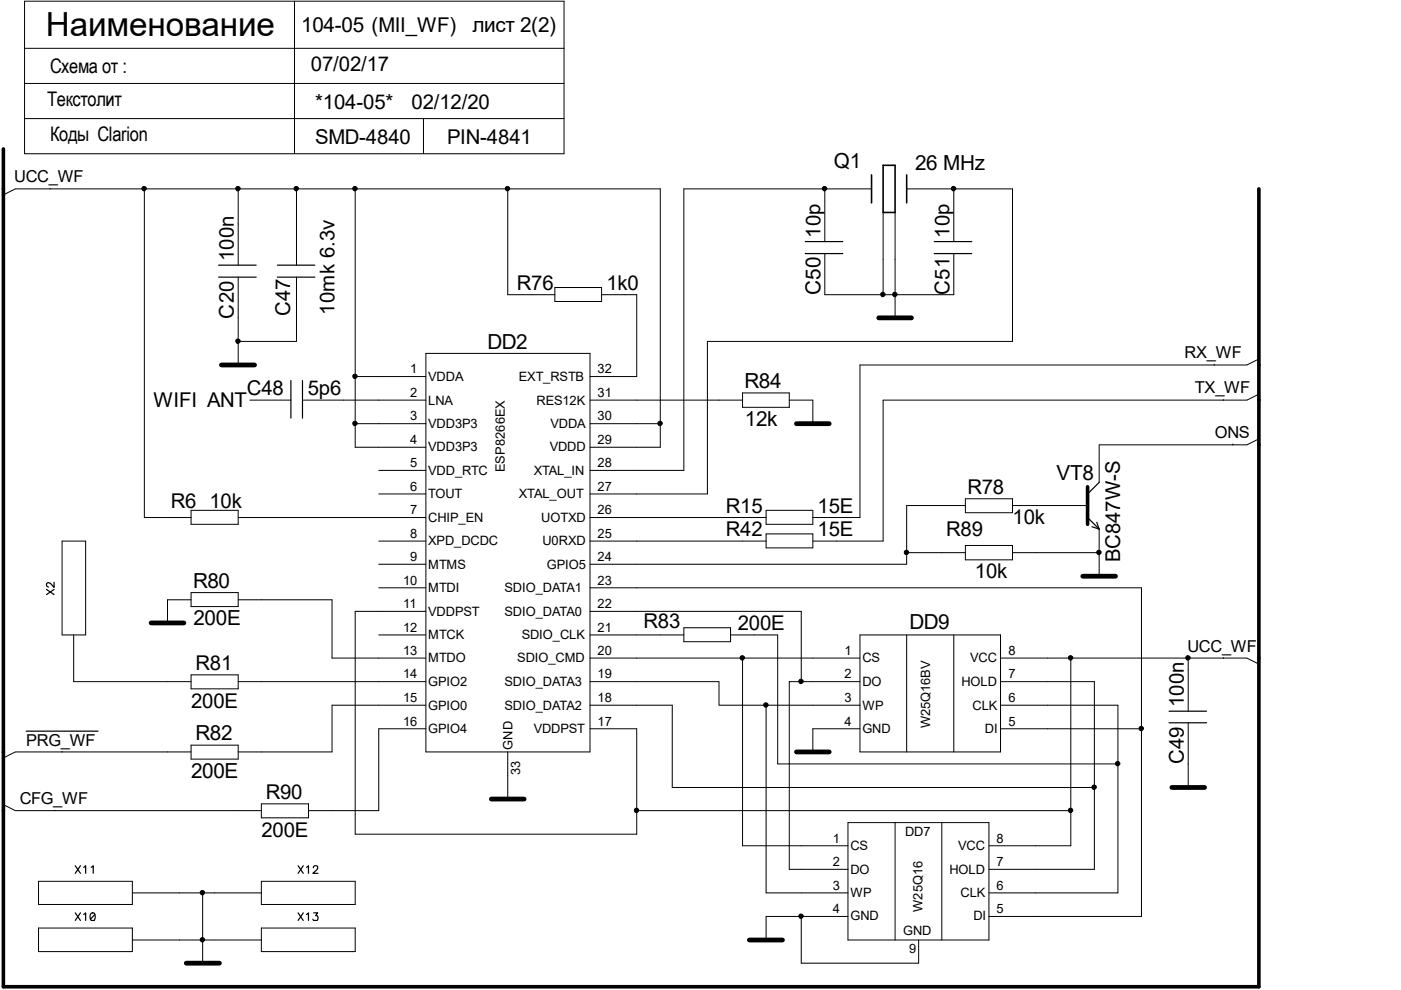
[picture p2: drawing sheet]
<svg xmlns="http://www.w3.org/2000/svg" width="297mm" height="210mm" viewBox="0 0 297 210" stroke-linecap="round" stroke-linejoin="round" font-family="sans-serif">
<g fill="none" stroke="#000" stroke-width=".21">
<path d="M5.2 .3h114.4v32.3h-114.4zM5.2 17.7h114.4M5.2 10.2h114.4M62.4 .3v32.3M5.2 25.1h114.4M10.6 40h.1M89.8 25.1v7.5M.7 41.3l2.6-1.3h136.7v54.8h-14.9M30.6 40v69.7h9.9M50.5 40v16.2M50.5 58.8v18.6M62.9 40v16.2"/>
<path d="M62.9 58.8v13.6h-12.4M75.3 40v54.8h15M107.7 40v22.5h9.9M174.9 40v11.2M174.9 53.8v8.7h27.3v-8.7M184.8 40h-39.8v59.7h-19.9M187.2 45v17.5M189.8 45v22.4M192.2 40h22.5v32.4h-64.7v32.3h-24.9M202.2 40v11.2M75.3 79.8h15M90.3 74.9h34.8v84.5h-34.8z"/>
<path d="M117.6 61h9.9v2.9h-9.9zM127.5 62.5h7.5v17.3h-9.9M257.4 77.2v.2M266.9 76.1l-2.5 1.3h-82.1v32.3h-10M53 84.8h8.7M64.1 84.8h26.2M75.3 89.8h15M80.3 99.7h10M125.1 84.8h32.3M125.1 89.8h14.9M157.4 83.3h9.9v3.1h-9.9zM167.3 84.8h5v5"/>
<path d="M259.4 84.8h.1M261.4 94.1v.2M266.9 93l-2.5 1.3h-31.4v8M266.9 83.6l-2.5 1.2h-77.2v29.9h-14.9M13.2 114.7h5v19.9h-5zM40.5 108.2h10v3h-10zM50.5 109.7h39.8M80.3 114.7h10M80.3 119.6h10M80.3 104.7h10M125.1 109.7h37.3M125.1 114.7h37.3"/>
<path d="M162.4 108.2h9.9v3h-9.9zM162.4 113.2h9.9v3h-9.9zM192.2 117.2h12.5M204.7 107.2h-12.5v12.4h-67.1M204.7 105.7h10v3h-10zM204.7 115.7h10v3h-10zM214.7 107.2h15.9M214.7 117.2h18.3M233 112.2v10M15.6 134.6v9.9h24.9M40.5 125.6h10v3h-10zM40.5 127.2h-5v4.9"/>
<path d="M50.5 127.2h19.9v12.3h19.9M80.3 134.6h10M80.3 124.6h10M90.3 129.6h-15v47.3h59.7v-22.4h-9.9M125.1 124.6h116.9v69.7h-32.3M125.1 134.6h19.9M125.1 139.5h57.2M125.1 129.6h44.8v14.9M145 133.1h9.9v3h-9.9zM154.9 134.6h10v27.4h72.1M157.4 139.5v39.8h22.4M182.3 134.6h29.8v24.8h-29.8z"/>
<path d="M192.2 134.6v24.8M202.2 134.6v24.8M212.1 139.5h52.3l2.5 1.3M227 139.5v39.8h-17.3M251.9 139.5v11.3M259.4 139.4v.1M13.2 159.3v.1M40.5 159.4h-37.2l-2.6 1.3M40.5 143.1h10v2.9h-10zM40.5 158h10v3h-10zM50.5 144.5h39.8M90.3 149.5h-19.9v9.9h-19.9"/>
<path d="M90.3 154.5h-10v17.4h-14.9M107.7 159.4v10M125.1 144.5h27.3v5h29.9M125.1 149.5h17.4v17.5h89.5M162.4 149.5v39.8h17.4M182.3 144.5h-15v39.8h12.5M182.3 154.5h-10v4.9M212.1 149.5h24.9v39.8h-27.3M212.1 144.5h19.9v39.8h-22.3M212.1 154.5h29.9M251.9 153.2v13.8M.7 170.6l2.6 1.3h52.1"/>
<path d="M11.6 171.8v.1M55.4 170.4h10v3h-10zM135 171.9h92M179.8 174.4h29.9v24.9h-29.9zM189.8 174.4v24.9M199.7 174.4v24.9M8.2 186.9h19.9v4.9h-19.9zM8.2 196.8h19.9v5h-19.9zM28.1 199.3h27.3M28.1 189.3h27.3M43 189.3v14.9M55.4 186.9h19.9v4.9h-19.9z"/>
<path d="M55.4 196.8h19.9v5h-19.9zM169.9 194.3v9.9h24.9v-4.9M179.8 194.3h-17.4v5"/>
<circle cx="30.6" cy="40" r=".48"/>
<circle cx="50.4" cy="40" r=".48"/>
<circle cx="62.8" cy="40" r=".48"/>
<circle cx="75.3" cy="40" r=".48"/>
<circle cx="107.6" cy="40" r=".48"/>
<circle cx="174.8" cy="40" r=".48"/>
<circle cx="202.2" cy="40" r=".48"/>
<circle cx="50.4" cy="72.3" r=".48"/>
<circle cx="75.3" cy="79.8" r=".48"/>
<circle cx="187.2" cy="62.4" r=".48"/>
<circle cx="189.7" cy="62.4" r=".48"/>
<circle cx="75.3" cy="89.8" r=".48"/>
<circle cx="139.9" cy="89.8" r=".48"/>
<circle cx="192.2" cy="117.1" r=".48"/>
<circle cx="233" cy="117.1" r=".48"/>
<circle cx="157.4" cy="139.5" r=".48"/>
<circle cx="227" cy="139.5" r=".48"/>
<circle cx="251.9" cy="139.5" r=".48"/>
<circle cx="162.4" cy="149.5" r=".48"/>
<circle cx="169.8" cy="144.5" r=".48"/>
<circle cx="242" cy="154.5" r=".48"/>
<circle cx="134.9" cy="171.8" r=".48"/>
<circle cx="227" cy="171.8" r=".48"/>
<circle cx="232" cy="166.9" r=".48"/>
<circle cx="237" cy="161.9" r=".48"/>
<circle cx="42.9" cy="189.3" r=".48"/>
<circle cx="42.9" cy="199.3" r=".48"/>
<circle cx="169.8" cy="194.3" r=".48"/>
</g>
<g fill="#000">
<circle cx="30.6" cy="40" r=".48"/>
<circle cx="50.4" cy="40" r=".48"/>
<circle cx="62.8" cy="40" r=".48"/>
<circle cx="75.3" cy="40" r=".48"/>
<circle cx="107.6" cy="40" r=".48"/>
<circle cx="174.8" cy="40" r=".48"/>
<circle cx="202.2" cy="40" r=".48"/>
<circle cx="50.4" cy="72.3" r=".48"/>
<circle cx="75.3" cy="79.8" r=".48"/>
<circle cx="187.2" cy="62.4" r=".48"/>
<circle cx="189.7" cy="62.4" r=".48"/>
<circle cx="75.3" cy="89.8" r=".48"/>
<circle cx="139.9" cy="89.8" r=".48"/>
<circle cx="192.2" cy="117.1" r=".48"/>
<circle cx="233" cy="117.1" r=".48"/>
<circle cx="157.4" cy="139.5" r=".48"/>
<circle cx="227" cy="139.5" r=".48"/>
<circle cx="251.9" cy="139.5" r=".48"/>
<circle cx="162.4" cy="149.5" r=".48"/>
<circle cx="169.8" cy="144.5" r=".48"/>
<circle cx="242" cy="154.5" r=".48"/>
<circle cx="134.9" cy="171.8" r=".48"/>
<circle cx="227" cy="171.8" r=".48"/>
<circle cx="232" cy="166.9" r=".48"/>
<circle cx="237" cy="161.9" r=".48"/>
<circle cx="42.9" cy="189.3" r=".48"/>
<circle cx="42.9" cy="199.3" r=".48"/>
<circle cx="169.8" cy="194.3" r=".48"/>
</g>
<path d="M.7 31.6v177.6h266.2v-169.2M230.6 103.2v8" fill="none" stroke="#000" stroke-width=".76"/>
<path d="M46.9 77.4h7.1M186.3 67.4h6.9M168.9 89.8h6.9M32 132.1h7M229.6 122.2h6.9M168.9 159.4h6.9M104.2 169.4h6.9M248.5 167h6.9M158.9 199.3h7M39.5 204.2h7" fill="none" stroke="#000" stroke-width="1"/>
<g fill="none" stroke="#000" stroke-width=".25">
<path d="M46.4 58.8h7.9M46.4 56.2h7.9M58.8 58.8h8M58.8 56.2h8M170.7 51.2h8M170.7 53.8h8M198.1 51.2h7.9M198.1 53.8h7.9M61.7 80.7v7.9M64.1 80.7v7.9M230.6 109.7l2.4 2.5M231.5 111.7l1.5 .5"/>
<path d="M232.5 110.7l.5 1.5M233 102.3l-2.4 2.4M9.9 125l1.6 1.1M11.5 123.4v1.1l-.8-.8-.5-.2-.3 .3v.3l.4 .4M11.5 125l-1.6 1.1M5.5 155h15.3M247.9 150.8h7.9M247.9 153.2h7.9M16 193.5l1.1 1.7M16 183.6l1.1 1.6M17.1 193.5l-1.1 1.7M17.1 183.6l-1.1 1.6"/>
<path d="M17.7 193.9l.5-.4v1.7M17.7 183.9l.5-.3v1.6M19.3 193.6a.48 .48 0 0 1 .8 .3l.1 .6-.2 .7h-.7a1.26 1.26 0 0 1 0-1.6zM19.3 183.9l.5-.3v1.6M20.1 193.9l-.9 1M63.2 193.5l1.1 1.7M63.2 183.6l1.1 1.6M64.3 193.5l-1.1 1.7M64.3 183.6l-1.1 1.6M65 193.9l.4-.4v1.7M65 183.9l.4-.3v1.6M66.4 184l.4-.4 .5 .1-.1 .7-.9 .8h1.1"/>
<path d="M66.5 193.5h.8l-.4 .6a.52 .52 0 0 1 .5 .6 .52 .52 0 0 1-.6 .5h-.3l-.2-.3"/>
</g>
<path d="M184.8 37.1v5.9M187.2 35.1h2.6v9.9h-2.6zM192.2 37.1v5.9" fill="none" stroke="#000" stroke-width=".34"/>
<text font-size="7" x="9.7" y="7.5">Наименование</text>
<g font-size="4.4">
<text x="63.9" y="6.7">104-05 (MII_WF)</text>
<text x="100.2" y="6.7">лист 2(2)</text>
<text x="176.8" y="35.6">Q1</text>
<text x="194" y="36.1">26 MHz</text>
<text x="173.9" y="62.6" transform="rotate(-90 173.9 62.6)">C50</text>
<text x="103.3" y="73.9">DD2</text>
<text x="157.9" y="82.3">R84</text>
<text x="157.9" y="90.3">12k</text>
<text x="224" y="101.8">VT8</text>
<text x="40.9" y="124.6">R80</text>
<text x="41" y="132.6">200E</text>
<text x="192.8" y="133.4">DD9</text>
<text x="41.4" y="157">R82</text>
<text x="40.5" y="164.9">200E</text>
</g>
<g font-size="4.3">
<text x="10.6" y="15.6">Схема от :</text>
<text x="65.9" y="15.2">07/02/17</text>
<text x="10" y="22.5">Текстолит</text>
<text x="66.8" y="23.1">*104-05*</text>
<text x="87.2" y="23.1">02/12/20</text>
<text x="10.6" y="30">Коды Clarion</text>
<text x="66.8" y="30.6">SMD-4840</text>
<text x="94.8" y="30.6">PIN-4841</text>
<text x="173.9" y="50.4" transform="rotate(-90 173.9 50.4)">10p</text>
<text x="201.3" y="50.4" transform="rotate(-90 201.3 50.4)">10p</text>
<text x="49.6" y="55.3" transform="rotate(-90 49.6 55.3)">100n</text>
<text x="109.6" y="61.5">R76</text>
<text x="128.6" y="61.5">1k0</text>
<text x="201.3" y="62.6" transform="rotate(-90 201.3 62.6)">C51</text>
<text x="49.6" y="67.6" transform="rotate(-90 49.6 67.6)">C20</text>
<text x="61.5" y="67.1" transform="rotate(-90 61.5 67.1)">C47</text>
<text x="70.9" y="66.7" transform="rotate(-90 70.9 66.7)">10mk 6.3v</text>
<text x="52.4" y="83.8">C48</text>
<text x="65.2" y="83.8">5p6</text>
<text x="32.6" y="86.3">WIFI ANT</text>
<text x="36.2" y="107.6">R6</text>
<text x="44.4" y="107.6">10k</text>
<text x="205.1" y="104.7">R78</text>
<text x="153.9" y="113.7">R42</text>
<text x="153.9" y="108.7">R15</text>
<text x="173.4" y="113.7">15E</text>
<text x="173.4" y="108.7">15E</text>
<text x="200.6" y="113.7">R89</text>
<text x="214.7" y="111.2">10k</text>
<text x="237.5" y="119.2" transform="rotate(-90 237.5 119.2)">BC847W-S</text>
<text x="206.7" y="122.6">10k</text>
<text x="136.4" y="133.1">R83</text>
<text x="156.4" y="133.6">200E</text>
<text x="41.4" y="142.1">R81</text>
<text x="251" y="149.9" transform="rotate(-90 251 149.9)">100n</text>
<text x="40.5" y="150">200E</text>
<text x="251" y="162.1" transform="rotate(-90 251 162.1)">C49</text>
<text x="56.3" y="169.4">R90</text>
<text x="55.4" y="177.4">200E</text>
</g>
<g font-size="3.5">
<text x="3" y="38.6">UCC_WF</text>
<text x="251.2" y="75.9">RX_WF</text>
<text x="253.4" y="83.4">TX_WF</text>
<text x="257.6" y="92.9">ONS</text>
<text x="251.8" y="138.2">UCC_WF</text>
<text x="5.5" y="158.1">PRG_WF</text>
<text x="4.2" y="170.4">CFG_WF</text>
</g>
<g font-size="2.7">
<text x="87" y="79.2">1</text>
<text x="90.8" y="80.8">VDDA</text>
<text x="110" y="80.8">EXT_RSTB</text>
<text x="126.7" y="79.2">32</text>
<text x="87" y="84.2">2</text>
<text x="87" y="89.2">3</text>
<text x="90.8" y="85.8">LNA</text>
<text x="113.7" y="85.8">RES12K</text>
<text x="126.7" y="89.2">30</text>
<text x="126.7" y="84.2">31</text>
<text x="87" y="94.1">4</text>
<text x="90.8" y="95.7">VDD3P3</text>
<text x="90.8" y="90.7">VDD3P3</text>
<text x="116.5" y="95.7">VDDD</text>
<text x="116.7" y="90.7">VDDA</text>
<text x="126.7" y="94.1">29</text>
<text x="87" y="99.1">5</text>
<text x="90.8" y="100.7">VDD_RTC</text>
<text x="107.1" y="100.2" transform="rotate(-90 107.1 100.2)">ESP8266EX</text>
<text x="113.2" y="100.7">XTAL_IN</text>
<text x="126.7" y="99.1">28</text>
<text x="87" y="104.1">6</text>
<text x="90.8" y="105.7">TOUT</text>
<text x="110" y="105.7">XTAL_OUT</text>
<text x="126.7" y="104.1">27</text>
<text x="87" y="109.1">7</text>
<text x="90.8" y="110.7">CHIP_EN</text>
<text x="114.8" y="110.7">UOTXD</text>
<text x="126.7" y="109.1">26</text>
<text x="87" y="119">9</text>
<text x="87" y="114">8</text>
<text x="90.8" y="115.6">XPD_DCDC</text>
<text x="115" y="115.6">U0RXD</text>
<text x="126.7" y="119">24</text>
<text x="126.7" y="114">25</text>
<text x="85.5" y="124">10</text>
<text x="90.8" y="125.6">MTDI</text>
<text x="90.8" y="120.6">MTMS</text>
<text x="107" y="125.6">SDIO_DATA1</text>
<text x="115.9" y="120.6">GPIO5</text>
<text x="126.7" y="124">23</text>
<text x="85.5" y="128.9">11</text>
<text x="90.8" y="130.6">VDDPST</text>
<text x="107" y="130.6">SDIO_DATA0</text>
<text x="126.7" y="128.9">22</text>
<text x="85.5" y="133.9">12</text>
<text x="90.8" y="135.5">MTCK</text>
<text x="110.6" y="135.5">SDIO_CLK</text>
<text x="126.7" y="133.9">21</text>
<text x="85.5" y="138.9">13</text>
<text x="85.5" y="143.8">14</text>
<text x="90.8" y="140.5">MTDO</text>
<text x="109.7" y="140.5">SDIO_CMD</text>
<text x="126.7" y="138.9">20</text>
<text x="126.7" y="143.8">19</text>
<text x="179" y="138.9">1</text>
<text x="179" y="143.8">2</text>
<text x="182.8" y="140.5">CS</text>
<text x="205.7" y="140.5">VCC</text>
<text x="213.8" y="138.9">8</text>
<text x="213.8" y="143.8">7</text>
<text x="85.5" y="148.8">15</text>
<text x="90.8" y="145.5">GPIO2</text>
<text x="107" y="145.5">SDIO_DATA3</text>
<text x="126.7" y="148.8">18</text>
<text x="179" y="148.8">3</text>
<text x="182.8" y="145.5">DO</text>
<text x="203.8" y="145.5">HOLD</text>
<text x="213.8" y="148.8">6</text>
<text x="85.5" y="153.8">16</text>
<text x="90.8" y="155.4">GPIO4</text>
<text x="90.8" y="150.5">GPIO0</text>
<text x="107" y="150.5">SDIO_DATA2</text>
<text x="113.2" y="155.4">VDDPST</text>
<text x="126.7" y="153.8">17</text>
<text x="179" y="153.8">4</text>
<text x="182.8" y="155.4">GND</text>
<text x="182.8" y="150.5">WP</text>
<text x="197.2" y="154.4" transform="rotate(-90 197.2 154.4)">W25Q16BV</text>
<text x="206.2" y="150.5">CLK</text>
<text x="208.8" y="155.4">DI</text>
<text x="213.8" y="153.8">5</text>
<text x="108.7" y="158.9" transform="rotate(-90 108.7 158.9)">GND</text>
<text x="110.3" y="164.3" transform="rotate(-90 110.3 164.3)">33</text>
<text x="176.6" y="178.6">1</text>
<text x="191.9" y="177.2">DD7</text>
<text x="211.3" y="178.6">8</text>
<text x="176.6" y="183.6">2</text>
<text x="180.3" y="185.3">DO</text>
<text x="180.3" y="180.3">CS</text>
<text x="201.3" y="185.3">HOLD</text>
<text x="203.2" y="180.3">VCC</text>
<text x="211.3" y="183.6">7</text>
<text x="176.6" y="188.6">3</text>
<text x="180.3" y="190.2">WP</text>
<text x="203.7" y="190.2">CLK</text>
<text x="211.3" y="188.6">6</text>
<text x="176.6" y="193.6">4</text>
<text x="180.3" y="195.2">GND</text>
<text x="195.6" y="193.3" transform="rotate(-90 195.6 193.3)">W25Q16</text>
<text x="206.4" y="195.2">DI</text>
<text x="211.3" y="193.6">5</text>
<text x="191.5" y="198.2">GND</text>
<text x="192.7" y="202.1">9</text>
</g>
</svg>
